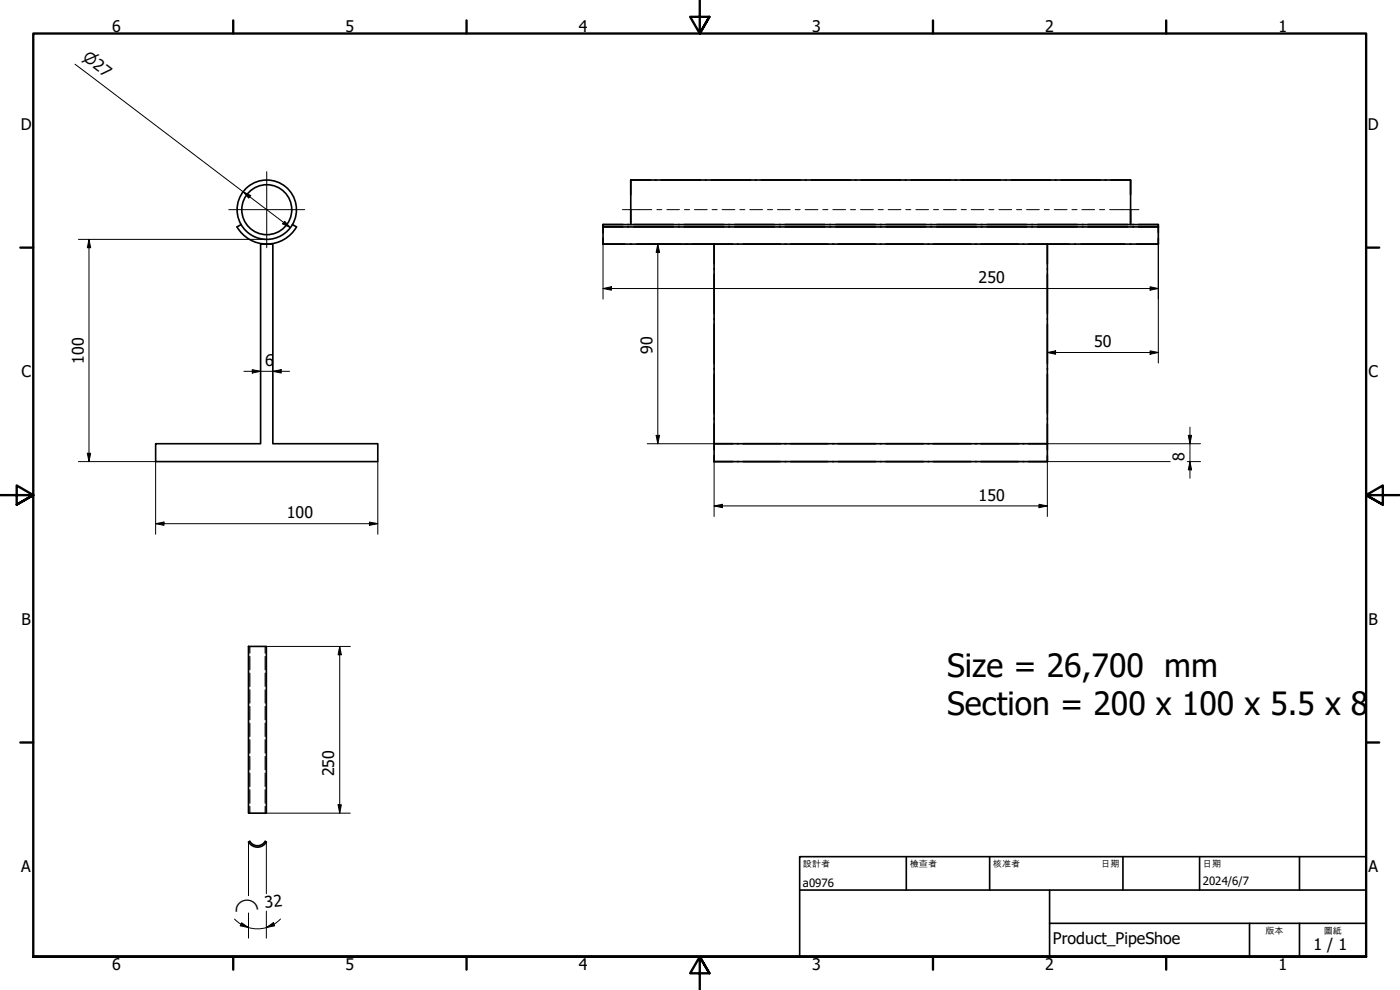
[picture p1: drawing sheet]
<svg xmlns="http://www.w3.org/2000/svg" width="420mm" height="297mm" viewBox="0 0 420 297" stroke-linecap="round" stroke-linejoin="round" font-family="sans-serif">
<g fill="none" stroke="#000" stroke-width=".49">
<path d="M189.3 54h150v13.4v-4.5M189.3 54v13.4M189.3 54h5.9M196.7 54h.2M198.4 54h11.8M211.7 54h.2M213.4 54h11.8M226.7 54h.2M228.4 54h11.8M241.7 54h.2M243.4 54h11.8M256.7 54h.2"/>
<path d="M258.4 54h11.8M271.7 54h.2M273.4 54h11.8M286.7 54h.2M288.4 54h11.8M301.7 54h.2M303.4 54h11.8M316.7 54h.2M318.4 54h11.8M331.7 54h.2M333.4 54h5.9v4.5M72.3 67.4a8.9 8.9 0 0 1 7.8-13.4 8.9 8.9 0 0 1 7.7 13.4"/>
<path d="M72.3 67.4a8.9 8.9 0 0 0 15.5 0M72.4 67.4l-1.3 .7a10.3 10.3 0 0 0 17.9 0l-1.2-.7M78.2 73.2h3.7v59.9h31.5v5.4h-66.7v-5.4h31.5zM181 67.4v5.8M181 67.4h166.6v.7h-5.9M181 67.8v2M181 73.2h38.9M181 67.4v.2M181 71.5v1.7M181 67.4h5.9M186.9 68.1h-5.9h166.6v5.1M188.4 68.1h.3"/>
<path d="M188.4 67.4h.3M190.2 68.1h11.9M190.2 67.4h11.9M203.6 68.1h.2M203.6 67.4h.2M205.3 68.1h11.9M205.3 67.4h11.9M214.3 73.2v65.3M214.3 73.2h100v59.9h-100h5.6M214.3 73.2v5.9M218.7 68.1h.3M218.7 67.4h.3"/>
<path d="M220.5 68.1h11.9M220.5 67.4h11.9M221.3 73.2h.3M223 73.2h11.2M233.9 68.1h.2M233.9 67.4h.2M235.6 73.2h.3M235.6 68.1h11.9M235.6 67.4h11.9M237.3 73.2h11.2M249 68.1h.3M249 67.4h.3"/>
<path d="M249.9 73.2h.3M250.8 68.1h11.9M250.8 67.4h11.9M251.5 73.2h11.3M264.2 73.2h.2M264.2 68.1h.2M264.2 67.4h.2M265.8 73.2h11.3M265.9 68.1h11.9M265.9 67.4h11.9M278.5 73.2h.2M279.3 68.1h.3"/>
<path d="M279.3 67.4h.3M280.1 73.2h11.3M281.1 68.1h11.9M281.1 67.4h11.9M292.8 73.2h.2M294.4 73.2h11.2M294.5 68.1h.2M294.5 67.4h.2M296.2 68.1h12M296.2 67.4h12M307.1 73.2h.2M308.7 73.2h38.9"/>
<path d="M309.6 68.1h.3M309.6 67.4h.3M311.4 68.1h11.9M311.4 67.4h11.9M314.3 73.2v5.9M324.8 68.1h.2M324.8 67.4h.2M326.5 68.1h12M326.5 67.4h12M339.9 68.1h.3M339.9 67.4h.3M341.7 67.4h5.9v.2"/>
<path d="M347.6 67.8v2M347.6 71.5v1.7M214.3 80.6v.2M214.3 82.3v11.8M214.3 95.6v.2M214.3 97.3v11.8M314.3 80.6v.2M314.3 82.3v11.8M314.3 95.6v.2M314.3 97.3v11.8M214.3 110.6v.2M214.3 112.3v11.8"/>
<path d="M314.3 110.6v.2M314.3 112.3v11.8M214.3 127.2v7.7M214.3 125.6v.2M214.3 136.7v1.8M214.3 138.5h5.6M221.3 133.1h.3M221.3 138.5h.3M223 133.1h11.2M223 138.5h11.2M235.6 133.1h.3M235.6 138.5h.3"/>
<path d="M237.3 133.1h11.2M237.3 138.5h11.2M249.9 133.1h.3M249.9 138.5h.3M251.5 133.1h11.3M251.5 138.5h11.3M264.2 133.1h.2M264.2 138.5h.2M265.8 133.1h11.3M265.8 138.5h11.3M278.5 133.1h.2M278.5 138.5h.2"/>
<path d="M280.1 133.1h11.3M280.1 138.5h11.3M292.8 133.1h.2M292.8 138.5h.2M294.4 133.1h11.2M294.4 138.5h11.2M307.1 133.1h.2M307.1 138.5h.2M308.7 133.1h5.6v5.4h-100M314.3 125.6v.2M314.3 127.2v7.7M314.3 136.7v1.8h-5.6"/>
<path d="M74.6 194h5.3v50h-5.3zM74.6 252.6a3.1 3.1 0 0 0 5.3 0M75 252.4l-.4 .3M75 252.4a2.66 2.66 0 0 0 4.6 0M79.6 252.4l.3 .3"/>
<circle cx="80.1" cy="62.9" r="7.5"/>
</g>
<g fill="none" stroke="#000" stroke-width=".35">
<path d="M75 194v2M75 197v4M79.6 194v2M79.6 197v4M75 202v4M75 207v4M75 211.9v4.1M75 217v4M79.6 202v4M79.6 207v4M79.6 211.9v4.1M79.6 217v4"/>
<path d="M75 222v4M75 227v4M75 232v4M75 237v4M79.6 222v4M79.6 227v4M79.6 232v4M79.6 237v4M75 242v2M79.6 242v2"/>
</g>
<g fill="none" stroke="#000" stroke-width=".71">
<path d="M70 6.1v4M140 6.1v4M210 0v10.1l-2.9-5.1h5.8l-2.9 5.1 2.9-5.1M280 6.1v4M350 6.1v4M6.1 74.3h3.9M410 74.3h3.9M0 148.6h10l-5-2.9v5.7l5-2.8-5 2.8M420 148.6h-10l5-2.9v5.7l-5-2.8 5 2.8M6.1 222.8h3.9M410 222.8h3.9M10 287.1v-277h400v277h-400h400"/>
<path d="M70 287.1v3.8M140 287.1v3.8M212.9 292l-2.9-4.9 2.9 4.9h-5.8l2.9-4.9v9.9M280 287.1v3.8M350 287.1v3.8"/>
</g>
<path d="M240 257h170v30.1h-170zM272 257v10.1M297 257v10.1M337 257v10.1M360 257v10.1M390 257v10.1M240 267.1h170M315 277h95M315 267.1v20M375 277v10.1M390 277v10.1" fill="none" stroke="#000" stroke-width=".49"/>
<g fill="none" stroke="#000" stroke-width=".3">
<path d="M22.5 19.3l64.6 49M73 57.5l2.2 1.2-.6 .7zM23.5 71.8h56.4M26.7 71.8l.5 2.5h-1zM26.7 71.8v66.7M85.4 66.4l1.7 1.9-2.3-1.1zM181 73.2v16.5M194.2 73.2h20.1M197.4 73.2l.5 2.5h-1zM197.4 73.2v59.9M347.6 73.2v35.7M181 86.6l2.5-.6v1.1z"/>
<path d="M181 86.6h166.6M345.2 86l2.4 .6-2.4 .5zM73.2 111.4h13.7M75.7 110.9l2.5 .5-2.5 .5zM81.9 111.4l2.5-.5v1zM314.3 105.8l2.5-.5v1zM314.3 105.8h33.3M345.2 105.3l2.4 .5-2.4 .5zM23.5 138.5h23.2v21.8M26.2 136h1l-.5 2.5zM113.4 138.5v21.8M194.2 133.1h20.1"/>
<path d="M196.9 130.6h1l-.5 2.5zM214.3 138.5v16.5M314.3 133.1h46M351.2 138.5h-36.9v16.5M356.3 138.5h4M356.6 130.6h1l-.5 2.5zM357.1 138.5l.5 2.5h-1zM357.1 128.2v15.3M46.7 157.1l2.5-.5v1zM46.7 157.1h66.7M110.9 156.6l2.5 .5-2.5 .5zM214.3 151.8l2.5-.5v1z"/>
<path d="M214.3 151.8h100M311.8 151.3l2.5 .5-2.5 .5zM79.9 194h25.2M102 194l.4 2.5h-.9zM102 194v50M74.6 252.7v16M79.9 244h25.2M79.9 252.7v15.4M101.5 241.5h.9l-.4 2.5zM70.4 275.7l1.9 1.6M72.3 277.3a9.9 9.9 0 0 0 5 1.4l2.7-.4M72.5 276.9l2.1 1.4-2.5-.5z"/>
<path d="M74.6 273.9v7.6M79.9 278.3l2.1-1.4 .4 .9zM79.9 273.4v8.1M84.2 275.7l-2 1.6-2.3 1"/>
</g>
<g fill="#000">
<path d="M73 57.5l2.2 1.2-.6 .7zM26.7 71.8l.5 2.5h-1zM85.4 66.4l1.7 1.9-2.3-1.1zM197.4 73.2l.5 2.5h-1zM181 86.6l2.5-.6v1.1zM345.2 86l2.4 .6-2.4 .5zM75.7 110.9l2.5 .5-2.5 .5zM81.9 111.4l2.5-.5v1zM314.3 105.8l2.5-.5v1zM345.2 105.3l2.4 .5-2.4 .5zM26.2 136h1l-.5 2.5zM196.9 130.6h1l-.5 2.5z"/>
<path d="M356.6 130.6h1l-.5 2.5zM46.7 157.1l2.5-.5v1zM110.9 156.6l2.5 .5-2.5 .5zM214.3 151.8l2.5-.5v1zM311.8 151.3l2.5 .5-2.5 .5zM357.1 138.5l.5 2.5h-1zM102 194l.4 2.5h-.9zM101.5 241.5h.9l-.4 2.5zM72.5 276.9l2.1 1.4-2.5-.5zM79.9 278.3l2.1-1.4 .4 .9z"/>
</g>
<path d="M80 51.5v22.8M68.7 62.9h22.7" fill="none" stroke="#000" stroke-width=".3"/>
<g fill="none" stroke="#000" stroke-width=".3">
<path d="M186.8 62.9h8.8M197.1 62.9h1.5M200.1 62.9h3.8M205.4 62.9h1.5M208.4 62.9h3.8M213.7 62.9h1.5M216.7 62.9h3.8M222 62.9h1.5M225 62.9h3.8M230.3 62.9h1.5M233.3 62.9h3.8M238.7 62.9h1.4"/>
<path d="M241.7 62.9h3.8M246.9 62.9h1.6M249.9 62.9h3.9M255.3 62.9h1.5M258.3 62.9h3.8M263.6 62.9h1.5M266.6 62.9h3.8M271.9 62.9h1.5M274.9 62.9h3.8M280.2 62.9h1.5M283.2 62.9h3.8M288.5 62.9h1.5"/>
<path d="M291.5 62.9h3.8M296.8 62.9h1.5M299.8 62.9h3.8M305.1 62.9h1.5M308.1 62.9h3.8M313.4 62.9h1.5M316.4 62.9h3.8M321.7 62.9h1.5M324.7 62.9h3.8M330 62.9h1.5M333 62.9h8.8"/>
</g>
<g font-size="9.6">
<text x="284.2" y="203">Size = 26,700 mm</text>
<text x="284.2" y="214.5">Section = 200 x 100 x 5.5 x 8</text>
</g>
<g font-size="4.8">
<text x="33.7" y="9.6">6</text>
<text x="103.7" y="9.6">5</text>
<text x="173.7" y="9.6">4</text>
<text x="243.7" y="9.6">3</text>
<text x="313.7" y="9.6">2</text>
<text x="383.7" y="9.6">1</text>
<text x="6.2" y="38.9">D</text>
<text x="410.5" y="38.9">D</text>
<text x="293.7" y="84.9">250</text>
<text x="195.8" y="106.1" transform="rotate(-90 195.8 106.1)">90</text>
<text x="328.4" y="104.2">50</text>
<text x="6.4" y="113.2">C</text>
<text x="25.1" y="109.1" transform="rotate(-90 25.1 109.1)">100</text>
<text x="79.6" y="109.8">6</text>
<text x="410.7" y="113.2">C</text>
<text x="355.5" y="138.5" transform="rotate(-90 355.5 138.5)">8</text>
<text x="86.1" y="155.5">100</text>
<text x="293.7" y="150.2">150</text>
<text x="6.4" y="187.4">B</text>
<text x="410.7" y="187.4">B</text>
<text x="100.3" y="232.9" transform="rotate(-90 100.3 232.9)">250</text>
<text x="6.4" y="261.7">A</text>
<text x="410.7" y="261.7">A</text>
<text x="79.6" y="272.6" transform="rotate(-6 79.6 272.6)">32</text>
<text x="316" y="283.4">Product_PipeShoe</text>
<text x="394.2" y="285">1 / 1</text>
<text x="33.7" y="290.9">6</text>
<text x="103.7" y="290.9">5</text>
<text x="173.7" y="290.9">4</text>
<text x="243.7" y="290.9">3</text>
<text x="313.7" y="290.9">2</text>
<text x="383.7" y="290.9">1</text>
</g>
<g font-size="4.6">
<text x="24.6" y="17.8" transform="rotate(37 24.6 17.8)">⌀27</text>
<text x="70.4" y="273.5" transform="rotate(-6 70.4 273.5)">⌒</text>
</g>
<g font-size="3.4">
<text x="241" y="266">a0976</text>
<text x="361" y="265.5">2024/6/7</text>
</g>
<g font-size="2.7">
<text x="241" y="260.1">設計者</text>
<text x="273" y="260.1">檢查者</text>
<text x="298" y="260.1">核准者</text>
<text x="330.5" y="260.1">日期</text>
<text x="361" y="260.1">日期</text>
<text x="379.8" y="280.1">版本</text>
<text x="397.3" y="280.1">圖紙</text>
</g>
</svg>
